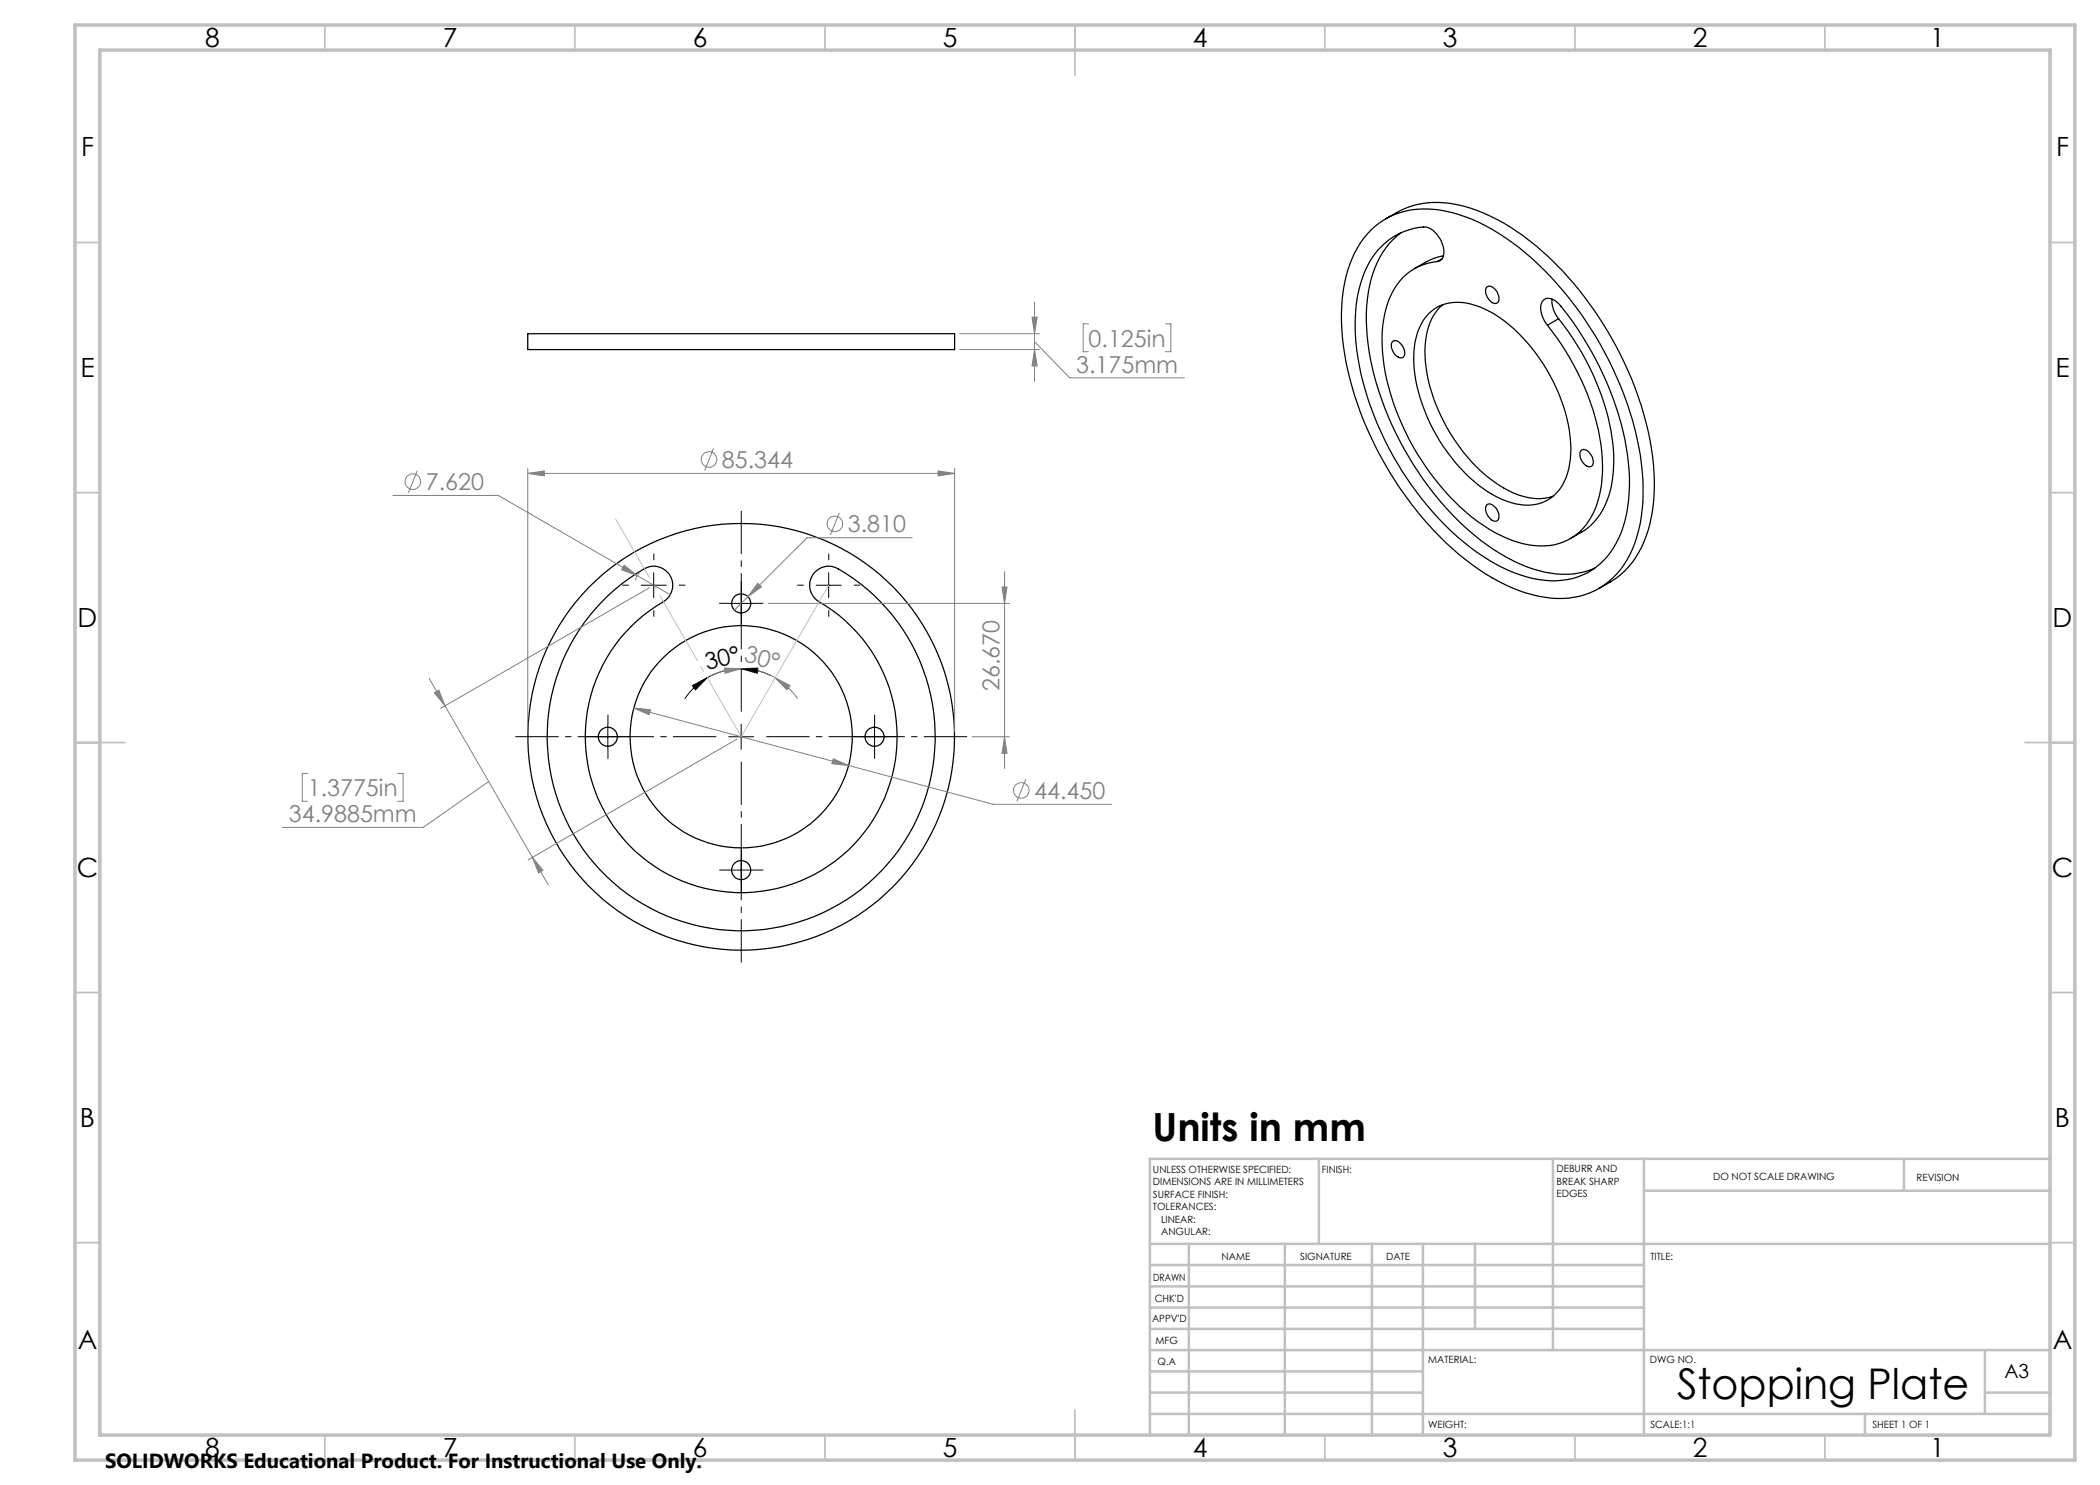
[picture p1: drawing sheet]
<svg xmlns="http://www.w3.org/2000/svg" width="420mm" height="297mm" viewBox="0 0 420 297" stroke-linecap="round" stroke-linejoin="round" font-family="sans-serif">
<g fill="none" stroke="#000" stroke-width=".25">
<path d="M274.3 45.9a16 16 0 0 1 14.9-3.6 39.4 39.4 0 0 1 18.5 10.6 70.7 70.7 0 0 1 20.3 38 35.2 35.2 0 0 1-1.5 18.8 15.5 15.5 0 0 1-17.6 9.7 35.8 35.8 0 0 1-17.1-8.5 70.2 70.2 0 0 1-22.9-40.3 35.1 35.1 0 0 1 1.5-18.9l.5-1.1a16.7 16.7 0 0 1 3.4-4.7zM277.1 43.8a17.4 17.4 0 0 1 10.7-3.3 31.2 31.2 0 0 1 16.9 6.7 69.2 69.2 0 0 1 24.5 37.4 40.8 40.8 0 0 1 .4 21.4 17.5 17.5 0 0 1-9.8 11.7M280.2 46.6a17.3 17.3 0 0 0-6.6 12 45.7 45.7 0 0 0 3.4 23.1 62 62 0 0 0 20.5 27.4 27.1 27.1 0 0 0 16 5.8l3.3-.5 2.1-.8M287.4 52.3a1.84 1.84 0 0 0 1.3-2.4 5.4 5.4 0 0 0-3.6-4.5 13.8 13.8 0 0 0-12.4 9.6 33.4 33.4 0 0 0-.8 18.2 62.6 62.6 0 0 0 23.4 37.2 27.3 27.3 0 0 0 16 5.8 14.1 14.1 0 0 0 13-9.9 35.2 35.2 0 0 0 .3-20 63.4 63.4 0 0 0-13.2-25.8 2.01 2.01 0 0 0-2.8-.4 4 4 0 0 0 .5 4.5l.4 .4M287.4 52.3a11.4 11.4 0 0 0-9.9 8.3 29 29 0 0 0 .3 17 51.2 51.2 0 0 0 17.8 26.7 21.2 21.2 0 0 0 14.3 4.8 11.3 11.3 0 0 0 9.3-7.6 27.4 27.4 0 0 0 .5-15.3 52.5 52.5 0 0 0-10.2-21.2M288.4 51.7l-1 .6M288.7 51.1a16.2 16.2 0 0 0-5.8 2.6M297.3 57.5a1.32 1.32 0 0 1 2 .7 1.94 1.94 0 0 1 .2 2.4 1.6 1.6 0 0 1-2-1.2l-.4-1.1zM310.4 59.8a5.6 5.6 0 0 0 1.3 3.9M105.6 66.7h85.3v3.2h-85.3zM278.6 68.2a1.67 1.67 0 0 1 2 1.2l.3 .7a.95 .95 0 0 1-.3 1.3 .95 .95 0 0 1-1.3-.2 2.23 2.23 0 0 1-.7-3zM285.7 62.8a8.8 8.8 0 0 1 9.4-1.7 24.9 24.9 0 0 1 11.1 8.4 34.7 34.7 0 0 1 8 20 13.1 13.1 0 0 1-2.7 8.9 8.5 8.5 0 0 1-9.2 2.1 25.9 25.9 0 0 1-12.8-10.1 33.8 33.8 0 0 1-6.7-19 12.2 12.2 0 0 1 2.9-8.6z"/>
<path d="M288.5 61a10.9 10.9 0 0 0-3.5 8 32.5 32.5 0 0 0 6.7 20.1 26 26 0 0 0 12.8 10.1 9.5 9.5 0 0 0 6.1 0M311.7 63.7a49.9 49.9 0 0 1 11 26.9 20.6 20.6 0 0 1-2.7 12.3l-.6 .8a13.5 13.5 0 0 1-5.4 4M311.7 63.7l-2.2 1.3M316.3 90a1.6 1.6 0 0 1 2 1.2l.3 .7a.95 .95 0 0 1-.2 1.3 .95 .95 0 0 1-1.4-.2 2.19 2.19 0 0 1-.7-3zM297.5 100.9a1.8 1.8 0 0 1 2.1 1.5l.2 .4a.96 .96 0 0 1-.1 1 .96 .96 0 0 1-1 .4 2.66 2.66 0 0 1-1.4-3.1zM120.4 120.4a32.2 32.2 0 0 1 9.5-7.1 3.8 3.8 0 0 1 4.4 2.4 3.8 3.8 0 0 1-1.7 4.7 31.2 31.2 0 0 0-8.1 47.2 31.2 31.2 0 0 0 47.9-.5 31.2 31.2 0 0 0-9-47.1 3.8 3.8 0 0 1-.8-5.1 3.8 3.8 0 0 1 5-1.1 38.8 38.8 0 0 1 12.5 55.6 38.8 38.8 0 0 1-56.5 7.9 38.8 38.8 0 0 1-3.2-56.9z"/>
<circle cx="148.2" cy="120.7" r="1.91"/>
<circle cx="121.6" cy="147.3" r="1.91"/>
<circle cx="148.2" cy="147.4" r="42.7"/>
<circle cx="148.2" cy="147.4" r="22.2"/>
<circle cx="174.9" cy="147.3" r="1.91"/>
<circle cx="148.2" cy="174" r="1.91"/>
</g>
<g fill="none" stroke="#808080" stroke-width=".2">
<path d="M191.9 66.7h16M191.9 69.9h16M206.4 63.4h1l-.5 3.3zM206.9 69.9l.5 3.3h-1zM206.9 60.4v15.9M206.9 68.3l7 7.3h23M217.7 64.8h-1.1v5.5h1.1M233.1 64.8h1.1v5.5h-1.1M78.6 99.1h21.1l27.8 16M83.5 94.1l-1.8 4.5M105.6 94.7l3.3-.5v1zM105.6 93.7v52.7"/>
<path d="M105.6 94.7h85.3M142.7 89.7l-1.8 4.4M187.6 94.2l3.3 .5-3.3 .5zM190.9 93.7v52.7M124.8 113.1l2.7 2-3.2-1.2zM127.5 115.1l6.6 3.9M128.1 114.3l-.8 1.1-.2 .7M129.9 117.5l-41.8 24.2M151.6 116.7l.7 .7-2.7 1.9zM167.9 102.5l-1.8 4.5M182.5 107.6h-21.1l-14.5 14.4M200.4 117.4h1l-.5 3.3z"/>
<path d="M200.9 114.3v39.4M85.8 135.7l3.2 5.5M86.9 138.6l.9-.6 1.2 3.2zM144.9 133.6l3.3 .1-3.2 1zM148.2 133.7a13.4 13.4 0 0 1 6.8 1.9M148.2 133.7a13.1 13.1 0 0 0-6 1.4M153.6 120.7h48.3M155 135.6l3 1.5-.6 .9zM155 135.6a13.2 13.2 0 0 1 4.5 4.2M61.6 154.7h-1.1v5.6h1.1M79.6 154.7h1v5.6h-1M89 141.2l20.6 35.7"/>
<path d="M97.7 156.3l-13.1 9.2h-28.1M126.8 141.6l3.3 .4-.3 .9zM126.8 141.6l42.9 11.5M147.4 147.8l-41.8 24.2M166.7 151.8l3 1.3-3.3-.4zM169.7 153.1l28.9 7.8h23.7M194.4 147.4h7.5M200.9 147.4l.5 3.3h-1zM205.1 155.9l-1.7 4.4M106.5 171.4l2.1 2.7-.9 .5z"/>
<circle cx="82.6" cy="96.3" r="1.55"/>
<circle cx="141.8" cy="91.9" r="1.56"/>
<circle cx="167" cy="104.8" r="1.55"/>
<circle cx="204.2" cy="158.1" r="1.56"/>
</g>
<g fill="none" stroke="#000" stroke-width=".2">
<path d="M128.2 117h5M130.7 114.5v5.1M148.2 118.2v5M163.2 117h5M165.7 114.5v5.1M138.5 137.1l2.9-1.5-2.3 2.4zM141.4 135.6a13.2 13.2 0 0 0-4.5 4.2M145.7 120.7h5M148.2 133.7l3.4-.1-.2 1.1zM148.2 133.7a13.4 13.4 0 0 0-6.8 1.9M148.2 133.7a13.1 13.1 0 0 1 6 1.4M119.1 147.4h5"/>
<path d="M121.6 144.8v5.1M145.7 147.4h5M148.2 144.8v5.1M172.4 147.4h5M174.9 144.8v5.1M145.7 174h5M148.2 171.5v5"/>
</g>
<path d="M143.3 147.3h-40.2M148.3 142.3v-40.1M148.3 152.3v40.2M153.3 147.3h40.1" fill="none" stroke="#000" stroke-width=".2" stroke-dasharray="15.2 1.3 1.3 1.3" stroke-dashoffset="6.6" stroke-linecap="butt"/>
<g fill="none" stroke="#000" stroke-width=".2" stroke-dasharray="15.2 1.3 1.3 1.3" stroke-linecap="butt">
<path d="M125.8 117h-1.3M130.8 112v-1.3M135.8 117h1.3M148.3 118.2v-1.9M160.7 117h-1.3M165.7 112v-1.3M170.7 117h1.4M130.8 122v1.3M145.8 120.7h-1.9M148.3 123.2v1.9M150.8 120.7h1.9M165.7 122v1.3"/>
<path d="M119.1 147.3h-1.9M121.6 144.8v-1.9M121.6 149.8v1.9M124.1 147.3h1.9M172.4 147.3h-1.9M174.9 144.8v-1.9M174.9 149.8v1.9M177.4 147.3h1.9M145.8 174h-1.9M148.3 171.5v-1.9M148.3 176.5v1.9M150.8 174h1.9"/>
</g>
<path d="M148.3 147.3l-25.2-43.5" fill="none" stroke="#c0c0c0" stroke-width=".2" stroke-dasharray="15.2 1.3 1.3 1.3" stroke-dashoffset="1.5" stroke-linecap="butt"/>
<path d="M165.7 117l-17.5 30.4" fill="none" stroke="#c0c0c0" stroke-width=".2"/>
<g fill="none" stroke="#c0c0c0" stroke-width=".35">
<path d="M65 5v5M115 5v5M165 5v5M215 5v10M265 5v5M315 5v5M365 5v5M15 48.5h5M410 48.5h5M15 98.5h5M410 98.5h5M15 148.5h10"/>
<path d="M405 148.5h10M15 198.5h5M410 198.5h5M15 248.5h5M410 248.5h5M65 287v5M115 287v5M165 287v5M215 282v10M265 287v5M315 287v5M365 287v5"/>
</g>
<g fill="none" stroke="#c0c0c0" stroke-width=".5">
<path d="M263.8 231.8v17M310.6 231.8v38.2M328.8 231.8v55.2M328.8 238.2h81.2M380.8 231.8v6.4M410 231.8h-180v55.2M230 248.8h180M230 257.3h98.8M230 253h98.8M237.8 248.8v38.2M257 248.8v38.2M274.4 248.8v38.2"/>
<path d="M284.6 248.8v38.2M295 248.8v17M230 265.8h98.8M230 261.5h98.8M230 278.5h54.6M230 274.3h54.6M230 270h180M397 278.5h13M397 270v12.8M230 282.8h180M373 282.8v4.2"/>
</g>
<path d="M15 5h400v287h-400zM20 10h390v277h-390z" fill="none" stroke="#c0c0c0" stroke-width=".7"/>
<g fill="#808080">
<path d="M105.6 94.7l3.3-.5v1zM187.6 94.2l3.3 .5-3.3 .5zM151.6 116.7l-2 2.6 2.7-1.9zM124.8 113.1l-.5 .8 3.2 1.2zM106.5 171.4l2.1 2.7-.9 .5zM86.9 138.6l.9-.6 1.2 3.2zM126.8 141.6l3 1.3 .3-.9zM166.7 151.8l-.3 .9 3.3 .4zM206.4 63.4h1l-.5 3.3zM206.9 69.9l.5 3.3h-1z"/>
<path d="M200.4 117.4h1l-.5 3.3zM200.9 147.4l.5 3.3h-1z"/>
</g>
<path d="M148.2 133.7l3.4-.1-.2 1.1zM138.5 137.1l2.9-1.5-2.3 2.4z" fill="#000"/>
<path d="M155 135.6l3 1.5-.6 .9zM144.9 133.6l3.3 .1-3.2 1z" fill="#808080"/>
<text font-size="8.5" x="335.4" y="279.7">Stopping Plate</text>
<text font-size="7.8" x="230.5" y="228.3">Units in mm</text>
<g font-size="5.3">
<text x="41" y="9.5">8</text>
<text x="88.5" y="9.5">7</text>
<text x="138.5" y="9.5">6</text>
<text x="188.5" y="9.5">5</text>
<text x="238.5" y="9.5">4</text>
<text x="288.5" y="9.5">3</text>
<text x="338.5" y="9.5">2</text>
<text x="386" y="9.5">1</text>
<text x="16.2" y="31.2">F</text>
<text x="411.2" y="31.2">F</text>
<text x="16.1" y="75.5">E</text>
<text x="411.1" y="75.5">E</text>
<text x="15.5" y="125.5">D</text>
<text x="410.5" y="125.5">D</text>
<text x="15.4" y="175.5">C</text>
<text x="410.4" y="175.5">C</text>
<text x="16" y="225.5">B</text>
<text x="411" y="225.5">B</text>
<text x="15.5" y="269.7">A</text>
<text x="410.5" y="269.7">A</text>
<text x="41" y="291.5">8</text>
<text x="88.5" y="291.5">7</text>
<text x="138.5" y="291.5">6</text>
<text x="188.5" y="291.5">5</text>
<text x="238.5" y="291.5">4</text>
<text x="288.5" y="291.5">3</text>
<text x="338.5" y="291.5">2</text>
<text x="386" y="291.5">1</text>
</g>
<g font-size="4.7" fill="#808080">
<text x="217.7" y="69.3">0.125in</text>
<text x="215.2" y="74.5">3.175mm</text>
<text x="144.4" y="93.6">85.344</text>
<text x="85.2" y="98">7.620</text>
<text x="169.6" y="106.5">3.810</text>
<text x="148.6" y="132.3" transform="rotate(15 148.6 132.3)">30°</text>
<text x="199.9" y="138.2" transform="rotate(-90 199.9 138.2)">26.670</text>
<text x="61.6" y="159.2">1.3775in</text>
<text x="206.8" y="159.8">44.450</text>
<text x="57.8" y="164.5">34.9885mm</text>
</g>
<text font-size="4.7" x="141.4" y="133.9" transform="rotate(-14 141.4 133.9)">30°</text>
<text font-size="4.1" x="21" y="293.7">SOLIDWORKS Educational Product. For Instructional Use Only.</text>
<text font-size="3.9" x="400.9" y="275.5">A3</text>
<g font-size="2">
<text x="230.6" y="234.6">UNLESS OTHERWISE SPECIFIED:</text>
<text x="230.6" y="237.1">DIMENSIONS ARE IN MILLIMETERS</text>
<text x="230.6" y="239.6">SURFACE FINISH:</text>
<text x="264.4" y="234.6">FINISH:</text>
<text x="311.3" y="234.5">DEBURR AND</text>
<text x="311.3" y="237">BREAK SHARP</text>
<text x="311.3" y="239.5">EDGES</text>
<text x="342.6" y="236">DO NOT SCALE DRAWING</text>
<text x="383.3" y="236.2">REVISION</text>
<text x="230.6" y="242.1">TOLERANCES:</text>
<text x="232.2" y="244.6">LINEAR:</text>
<text x="232.2" y="247.1">ANGULAR:</text>
<text x="244.3" y="252">NAME</text>
<text x="260" y="251.9">SIGNATURE</text>
<text x="277.2" y="251.9">DATE</text>
<text x="330.1" y="251.9">TITLE:</text>
<text x="230.6" y="256.1">DRAWN</text>
<text x="230.9" y="260.3">CHK'D</text>
<text x="230.4" y="264.4">APPV'D</text>
<text x="231.1" y="268.8">MFG</text>
<text x="231.5" y="273">Q.A</text>
<text x="285.6" y="272.5">MATERIAL:</text>
<text x="330" y="272.5">DWG NO.</text>
<text x="285.6" y="285.5">WEIGHT:</text>
<text x="330.1" y="285.6">SCALE:1:1</text>
<text x="374.5" y="285.6">SHEET 1 OF 1</text>
</g>
</svg>
